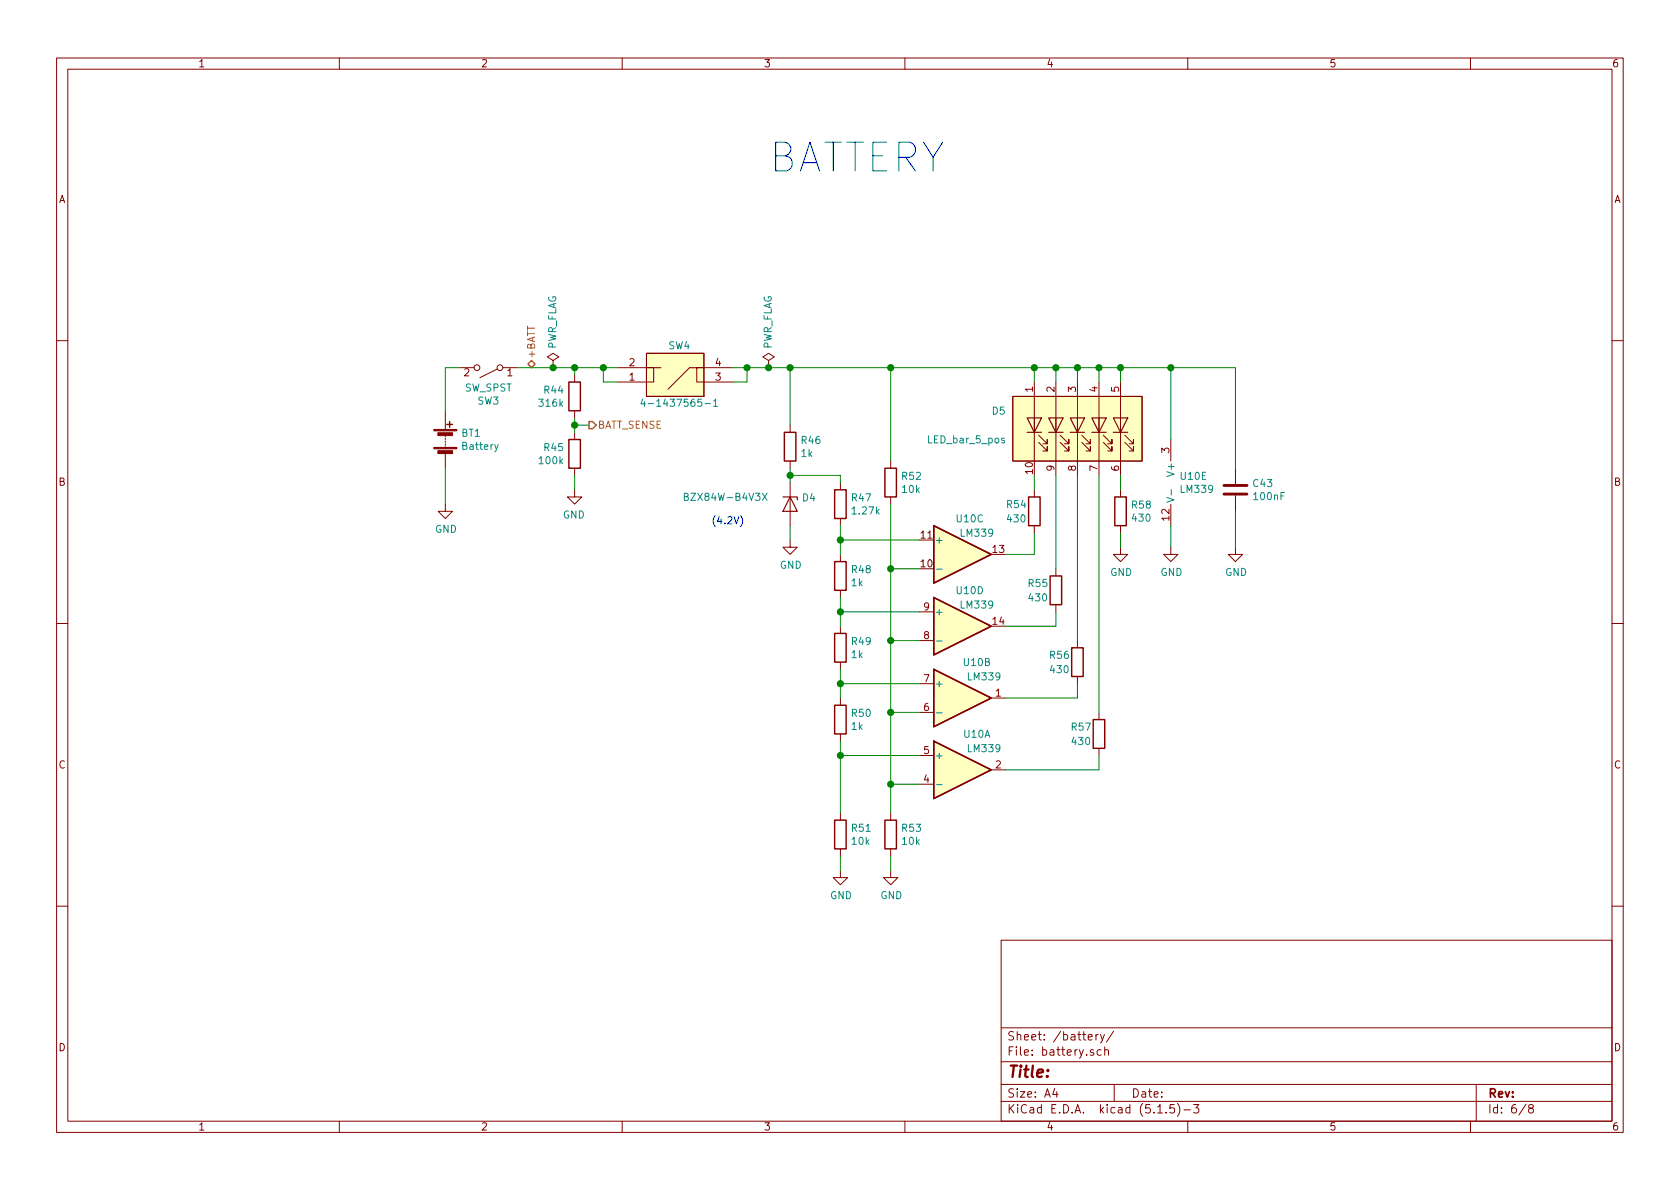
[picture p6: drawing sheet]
EESchema Schematic File Version 4
EELAYER 30 0
EELAYER END
$Descr A4 11693 8268
encoding utf-8
Sheet 6 8
Title ""
Date ""
Rev ""
Comp ""
Comment1 ""
Comment2 ""
Comment3 ""
Comment4 ""
$EndDescr
$Comp
L Comparator:LM339 U?
U 1 1
P 6700 5350
AR Path="/5EE9EDE8" Ref="U?"  Part="1" 
AR Path="/5EE6AFD9/5EE9EDE8" Ref="U10"  Part="1" 
F 0 "U10" H 6800 5600 50  0000 C CNN
F 1 "LM339" H 6850 5500 50  0000 C CNN
F 2 "Package_SO:SOIC-14_3.9x8.7mm_P1.27mm" H 6650 5450 50  0001 C CNN
F 3 "https://www.st.com/resource/en/datasheet/lm139.pdf" H 6750 5550 50  0001 C CNN
	1    6700 5350
	1    0    0    -1  
$EndComp
$Comp
L Comparator:LM339 U?
U 3 1
P 6700 3850
AR Path="/5EE9EDEE" Ref="U?"  Part="3" 
AR Path="/5EE6AFD9/5EE9EDEE" Ref="U10"  Part="3" 
F 0 "U10" H 6750 4100 50  0000 C CNN
F 1 "LM339" H 6800 4000 50  0000 C CNN
F 2 "Package_SO:SOIC-14_3.9x8.7mm_P1.27mm" H 6650 3950 50  0001 C CNN
F 3 "https://www.st.com/resource/en/datasheet/lm139.pdf" H 6750 4050 50  0001 C CNN
	3    6700 3850
	1    0    0    -1  
$EndComp
$Comp
L Comparator:LM339 U?
U 4 1
P 6700 4350
AR Path="/5EE9EDF4" Ref="U?"  Part="4" 
AR Path="/5EE6AFD9/5EE9EDF4" Ref="U10"  Part="4" 
F 0 "U10" H 6750 4600 50  0000 C CNN
F 1 "LM339" H 6800 4500 50  0000 C CNN
F 2 "Package_SO:SOIC-14_3.9x8.7mm_P1.27mm" H 6650 4450 50  0001 C CNN
F 3 "https://www.st.com/resource/en/datasheet/lm139.pdf" H 6750 4550 50  0001 C CNN
	4    6700 4350
	1    0    0    -1  
$EndComp
$Comp
L Comparator:LM339 U?
U 5 1
P 8250 3350
AR Path="/5EE9EDFA" Ref="U?"  Part="5" 
AR Path="/5EE6AFD9/5EE9EDFA" Ref="U10"  Part="5" 
F 0 "U10" H 8208 3396 50  0000 L CNN
F 1 "LM339" H 8208 3305 50  0000 L CNN
F 2 "Package_SO:SOIC-14_3.9x8.7mm_P1.27mm" H 8200 3450 50  0001 C CNN
F 3 "https://www.st.com/resource/en/datasheet/lm139.pdf" H 8300 3550 50  0001 C CNN
	5    8250 3350
	1    0    0    -1  
$EndComp
$Comp
L Device:R R?
U 1 1
P 7200 3550
AR Path="/5EE9EE00" Ref="R?"  Part="1" 
AR Path="/5EE6AFD9/5EE9EE00" Ref="R54"  Part="1" 
F 0 "R54" H 7000 3600 50  0000 L CNN
F 1 "430" H 7000 3500 50  0000 L CNN
F 2 "Resistor_SMD:R_0603_1608Metric_Pad1.05x0.95mm_HandSolder" V 7130 3550 50  0001 C CNN
F 3 "~" H 7200 3550 50  0001 C CNN
	1    7200 3550
	1    0    0    -1  
$EndComp
$Comp
L Device:R R?
U 1 1
P 7500 4600
AR Path="/5EE9EE06" Ref="R?"  Part="1" 
AR Path="/5EE6AFD9/5EE9EE06" Ref="R56"  Part="1" 
F 0 "R56" H 7300 4650 50  0000 L CNN
F 1 "430" H 7300 4550 50  0000 L CNN
F 2 "Resistor_SMD:R_0603_1608Metric_Pad1.05x0.95mm_HandSolder" V 7430 4600 50  0001 C CNN
F 3 "~" H 7500 4600 50  0001 C CNN
	1    7500 4600
	1    0    0    -1  
$EndComp
$Comp
L Device:R R?
U 1 1
P 7650 5100
AR Path="/5EE9EE0C" Ref="R?"  Part="1" 
AR Path="/5EE6AFD9/5EE9EE0C" Ref="R57"  Part="1" 
F 0 "R57" H 7450 5150 50  0000 L CNN
F 1 "430" H 7450 5050 50  0000 L CNN
F 2 "Resistor_SMD:R_0603_1608Metric_Pad1.05x0.95mm_HandSolder" V 7580 5100 50  0001 C CNN
F 3 "~" H 7650 5100 50  0001 C CNN
	1    7650 5100
	1    0    0    -1  
$EndComp
$Comp
L Device:R R?
U 1 1
P 7800 3550
AR Path="/5EE9EE12" Ref="R?"  Part="1" 
AR Path="/5EE6AFD9/5EE9EE12" Ref="R58"  Part="1" 
F 0 "R58" H 7870 3596 50  0000 L CNN
F 1 "430" H 7870 3505 50  0000 L CNN
F 2 "Resistor_SMD:R_0603_1608Metric_Pad1.05x0.95mm_HandSolder" V 7730 3550 50  0001 C CNN
F 3 "~" H 7800 3550 50  0001 C CNN
	1    7800 3550
	1    0    0    -1  
$EndComp
$Comp
L Device:R R?
U 1 1
P 6200 3350
AR Path="/5EE9EE18" Ref="R?"  Part="1" 
AR Path="/5EE6AFD9/5EE9EE18" Ref="R52"  Part="1" 
F 0 "R52" H 6270 3396 50  0000 L CNN
F 1 "10k" H 6270 3305 50  0000 L CNN
F 2 "Resistor_SMD:R_0603_1608Metric_Pad1.05x0.95mm_HandSolder" V 6130 3350 50  0001 C CNN
F 3 "~" H 6200 3350 50  0001 C CNN
	1    6200 3350
	1    0    0    -1  
$EndComp
$Comp
L Device:R R?
U 1 1
P 6200 5800
AR Path="/5EE9EE1E" Ref="R?"  Part="1" 
AR Path="/5EE6AFD9/5EE9EE1E" Ref="R53"  Part="1" 
F 0 "R53" H 6270 5846 50  0000 L CNN
F 1 "10k" H 6270 5755 50  0000 L CNN
F 2 "Resistor_SMD:R_0603_1608Metric_Pad1.05x0.95mm_HandSolder" V 6130 5800 50  0001 C CNN
F 3 "~" H 6200 5800 50  0001 C CNN
	1    6200 5800
	1    0    0    -1  
$EndComp
$Comp
L Device:R R?
U 1 1
P 5850 5800
AR Path="/5EE9EE24" Ref="R?"  Part="1" 
AR Path="/5EE6AFD9/5EE9EE24" Ref="R51"  Part="1" 
F 0 "R51" H 5920 5846 50  0000 L CNN
F 1 "10k" H 5920 5755 50  0000 L CNN
F 2 "Resistor_SMD:R_0603_1608Metric_Pad1.05x0.95mm_HandSolder" V 5780 5800 50  0001 C CNN
F 3 "~" H 5850 5800 50  0001 C CNN
	1    5850 5800
	1    0    0    -1  
$EndComp
$Comp
L Device:R R?
U 1 1
P 5850 5000
AR Path="/5EE9EE2A" Ref="R?"  Part="1" 
AR Path="/5EE6AFD9/5EE9EE2A" Ref="R50"  Part="1" 
F 0 "R50" H 5920 5046 50  0000 L CNN
F 1 "1k" H 5920 4955 50  0000 L CNN
F 2 "Resistor_SMD:R_0603_1608Metric_Pad1.05x0.95mm_HandSolder" V 5780 5000 50  0001 C CNN
F 3 "~" H 5850 5000 50  0001 C CNN
	1    5850 5000
	1    0    0    -1  
$EndComp
$Comp
L Device:R R?
U 1 1
P 5850 4500
AR Path="/5EE9EE30" Ref="R?"  Part="1" 
AR Path="/5EE6AFD9/5EE9EE30" Ref="R49"  Part="1" 
F 0 "R49" H 5920 4546 50  0000 L CNN
F 1 "1k" H 5920 4455 50  0000 L CNN
F 2 "Resistor_SMD:R_0603_1608Metric_Pad1.05x0.95mm_HandSolder" V 5780 4500 50  0001 C CNN
F 3 "~" H 5850 4500 50  0001 C CNN
	1    5850 4500
	1    0    0    -1  
$EndComp
$Comp
L Device:R R?
U 1 1
P 5850 3500
AR Path="/5EE9EE36" Ref="R?"  Part="1" 
AR Path="/5EE6AFD9/5EE9EE36" Ref="R47"  Part="1" 
F 0 "R47" H 5920 3546 50  0000 L CNN
F 1 "1.27k" H 5920 3455 50  0000 L CNN
F 2 "Resistor_SMD:R_0603_1608Metric_Pad1.05x0.95mm_HandSolder" V 5780 3500 50  0001 C CNN
F 3 "~" H 5850 3500 50  0001 C CNN
	1    5850 3500
	1    0    0    -1  
$EndComp
$Comp
L Device:R R?
U 1 1
P 5500 3100
AR Path="/5EE9EE3C" Ref="R?"  Part="1" 
AR Path="/5EE6AFD9/5EE9EE3C" Ref="R46"  Part="1" 
F 0 "R46" H 5570 3146 50  0000 L CNN
F 1 "1k" H 5570 3055 50  0000 L CNN
F 2 "Resistor_SMD:R_0603_1608Metric_Pad1.05x0.95mm_HandSolder" V 5430 3100 50  0001 C CNN
F 3 "~" H 5500 3100 50  0001 C CNN
	1    5500 3100
	1    0    0    -1  
$EndComp
$Comp
L Device:C C?
U 1 1
P 8600 3400
AR Path="/5EE9EE42" Ref="C?"  Part="1" 
AR Path="/5EE6AFD9/5EE9EE42" Ref="C43"  Part="1" 
F 0 "C43" H 8715 3446 50  0000 L CNN
F 1 "100nF" H 8715 3355 50  0000 L CNN
F 2 "Capacitor_SMD:C_0603_1608Metric_Pad1.05x0.95mm_HandSolder" H 8638 3250 50  0001 C CNN
F 3 "~" H 8600 3400 50  0001 C CNN
	1    8600 3400
	1    0    0    -1  
$EndComp
Wire Wire Line
	7000 3850 7200 3850
Wire Wire Line
	7200 3850 7200 3700
Wire Wire Line
	7200 3400 7200 3300
Wire Wire Line
	7000 4350 7350 4350
Wire Wire Line
	7000 4850 7500 4850
Wire Wire Line
	7500 4850 7500 4750
Wire Wire Line
	7650 5350 7650 5250
Wire Wire Line
	7500 4450 7500 3300
Wire Wire Line
	7650 4950 7650 3300
Wire Wire Line
	7000 5350 7650 5350
Wire Wire Line
	7800 3300 7800 3400
Wire Wire Line
	8150 2550 8150 3050
$Comp
L power:GND #PWR?
U 1 1
P 8150 3800
AR Path="/5EE9EE54" Ref="#PWR?"  Part="1" 
AR Path="/5EE6AFD9/5EE9EE54" Ref="#PWR092"  Part="1" 
F 0 "#PWR092" H 8150 3550 50  0001 C CNN
F 1 "GND" H 8155 3627 50  0000 C CNN
F 2 "" H 8150 3800 50  0001 C CNN
F 3 "" H 8150 3800 50  0001 C CNN
	1    8150 3800
	1    0    0    -1  
$EndComp
Wire Wire Line
	8150 3800 8150 3650
$Comp
L power:GND #PWR?
U 1 1
P 6200 6050
AR Path="/5EE9EE5B" Ref="#PWR?"  Part="1" 
AR Path="/5EE6AFD9/5EE9EE5B" Ref="#PWR090"  Part="1" 
F 0 "#PWR090" H 6200 5800 50  0001 C CNN
F 1 "GND" H 6205 5877 50  0000 C CNN
F 2 "" H 6200 6050 50  0001 C CNN
F 3 "" H 6200 6050 50  0001 C CNN
	1    6200 6050
	1    0    0    -1  
$EndComp
Wire Wire Line
	6200 6050 6200 5950
Wire Wire Line
	6200 5650 6200 5450
Wire Wire Line
	6200 5450 6400 5450
Wire Wire Line
	6200 5450 6200 4950
Wire Wire Line
	6200 4950 6400 4950
Connection ~ 6200 5450
Wire Wire Line
	6200 4950 6200 4450
Wire Wire Line
	6200 4450 6400 4450
Connection ~ 6200 4950
Wire Wire Line
	6200 4450 6200 3950
Wire Wire Line
	6200 3950 6400 3950
Connection ~ 6200 4450
Wire Wire Line
	6200 3950 6200 3500
Connection ~ 6200 3950
Wire Wire Line
	6200 3200 6200 2550
$Comp
L Comparator:LM339 U?
U 2 1
P 6700 4850
AR Path="/5EE9EE70" Ref="U?"  Part="2" 
AR Path="/5EE6AFD9/5EE9EE70" Ref="U10"  Part="2" 
F 0 "U10" H 6800 5100 50  0000 C CNN
F 1 "LM339" H 6850 5000 50  0000 C CNN
F 2 "Package_SO:SOIC-14_3.9x8.7mm_P1.27mm" H 6650 4950 50  0001 C CNN
F 3 "https://www.st.com/resource/en/datasheet/lm139.pdf" H 6750 5050 50  0001 C CNN
	2    6700 4850
	1    0    0    -1  
$EndComp
$Comp
L Device:R R?
U 1 1
P 5850 4000
AR Path="/5EE9EE76" Ref="R?"  Part="1" 
AR Path="/5EE6AFD9/5EE9EE76" Ref="R48"  Part="1" 
F 0 "R48" H 5920 4046 50  0000 L CNN
F 1 "1k" H 5920 3955 50  0000 L CNN
F 2 "Resistor_SMD:R_0603_1608Metric_Pad1.05x0.95mm_HandSolder" V 5780 4000 50  0001 C CNN
F 3 "~" H 5850 4000 50  0001 C CNN
	1    5850 4000
	1    0    0    -1  
$EndComp
$Comp
L power:GND #PWR?
U 1 1
P 5850 6050
AR Path="/5EE9EE7C" Ref="#PWR?"  Part="1" 
AR Path="/5EE6AFD9/5EE9EE7C" Ref="#PWR089"  Part="1" 
F 0 "#PWR089" H 5850 5800 50  0001 C CNN
F 1 "GND" H 5855 5877 50  0000 C CNN
F 2 "" H 5850 6050 50  0001 C CNN
F 3 "" H 5850 6050 50  0001 C CNN
	1    5850 6050
	1    0    0    -1  
$EndComp
Wire Wire Line
	5850 6050 5850 5950
Wire Wire Line
	6400 5250 5850 5250
Wire Wire Line
	5850 5150 5850 5250
Connection ~ 5850 5250
Wire Wire Line
	5850 5250 5850 5650
Wire Wire Line
	5850 4850 5850 4750
Wire Wire Line
	5850 4350 5850 4250
Wire Wire Line
	5850 3850 5850 3750
Wire Wire Line
	6400 3750 5850 3750
Connection ~ 5850 3750
Wire Wire Line
	5850 3750 5850 3650
Wire Wire Line
	6400 4250 5850 4250
Connection ~ 5850 4250
Wire Wire Line
	5850 4250 5850 4150
Wire Wire Line
	6400 4750 5850 4750
Connection ~ 5850 4750
Wire Wire Line
	5850 4750 5850 4650
$Comp
L power:GND #PWR?
U 1 1
P 8600 3800
AR Path="/5EE9EE93" Ref="#PWR?"  Part="1" 
AR Path="/5EE6AFD9/5EE9EE93" Ref="#PWR093"  Part="1" 
F 0 "#PWR093" H 8600 3550 50  0001 C CNN
F 1 "GND" H 8605 3627 50  0000 C CNN
F 2 "" H 8600 3800 50  0001 C CNN
F 3 "" H 8600 3800 50  0001 C CNN
	1    8600 3800
	1    0    0    -1  
$EndComp
Wire Wire Line
	8600 3800 8600 3550
Wire Wire Line
	8150 2550 8600 2550
Wire Wire Line
	8600 2550 8600 3250
$Comp
L SamacSys_Parts:4-1437565-1 SW?
U 1 1
P 4700 2600
AR Path="/5EE9EEA3" Ref="SW?"  Part="1" 
AR Path="/5EE6AFD9/5EE9EEA3" Ref="SW4"  Part="1" 
F 0 "SW4" H 4750 2400 50  0000 R CNN
F 1 "4-1437565-1" H 4950 2800 50  0000 R CNN
F 2 "SamacSys_Parts:FSM-SWITCH" H 5650 2750 50  0001 L CNN
F 3 "http://uk.rs-online.com/web/p/products/4791508P" H 5650 2650 50  0001 L CNN
F 4 "6x6mm SMD tactile switch,5mm H 1.6N Black Button Tactile Switch, SPST-NO 0.05 A@ 12 V dc 1.4mm" H 5650 2550 50  0001 L CNN "Description"
F 5 "" H 4950 2450 50  0001 L CNN "Height"
F 6 "4791508P" H 5650 2350 50  0001 L CNN "RS Part Number"
F 7 "http://uk.rs-online.com/web/p/products/4791508P" H 5650 2250 50  0001 L CNN "RS Price/Stock"
F 8 "TE Connectivity" H 5650 2150 50  0001 L CNN "Manufacturer_Name"
F 9 "4-1437565-1" H 5650 2050 50  0001 L CNN "Manufacturer_Part_Number"
F 10 "R1117787" H 5650 1950 50  0001 L CNN "Allied_Number"
	1    4700 2600
	-1   0    0    1   
$EndComp
$Comp
L power:GND #PWR?
U 1 1
P 5500 3750
AR Path="/5EE9EEA9" Ref="#PWR?"  Part="1" 
AR Path="/5EE6AFD9/5EE9EEA9" Ref="#PWR088"  Part="1" 
F 0 "#PWR088" H 5500 3500 50  0001 C CNN
F 1 "GND" H 5505 3577 50  0000 C CNN
F 2 "" H 5500 3750 50  0001 C CNN
F 3 "" H 5500 3750 50  0001 C CNN
	1    5500 3750
	1    0    0    -1  
$EndComp
Wire Wire Line
	5500 3750 5500 3650
Wire Wire Line
	5500 3350 5500 3300
Wire Wire Line
	5850 3350 5850 3300
Wire Wire Line
	5850 3300 5500 3300
Connection ~ 5500 3300
Wire Wire Line
	5500 3300 5500 3250
Wire Wire Line
	5500 2950 5500 2550
Wire Wire Line
	5500 2550 6200 2550
Wire Wire Line
	5100 2650 5200 2650
Wire Wire Line
	5200 2650 5200 2550
Wire Wire Line
	5100 2550 5200 2550
Connection ~ 5200 2550
Wire Wire Line
	4300 2650 4200 2650
Wire Wire Line
	4200 2650 4200 2550
Wire Wire Line
	4300 2550 4200 2550
$Comp
L my_library:LED_bar_5_pos D?
U 1 1
P 7500 3000
AR Path="/5EE9EEBE" Ref="D?"  Part="1" 
AR Path="/5EE6AFD9/5EE9EEBE" Ref="D5"  Part="1" 
F 0 "D5" H 6900 3150 50  0000 L CNN
F 1 "LED_bar_5_pos" H 6450 2950 50  0000 L CNN
F 2 "my_library:DC-05GWA_Kingbright_bar_graph_5_segment" H 7500 3000 50  0001 C CNN
F 3 "http://www.farnell.com/datasheets/2307802.pdf" H 7500 3000 50  0001 C CNN
	1    7500 3000
	1    0    0    -1  
$EndComp
Wire Wire Line
	7350 4350 7350 4250
Wire Wire Line
	7350 3950 7350 3300
$Comp
L Device:R R?
U 1 1
P 7350 4100
AR Path="/5EE9EEC6" Ref="R?"  Part="1" 
AR Path="/5EE6AFD9/5EE9EEC6" Ref="R55"  Part="1" 
F 0 "R55" H 7150 4150 50  0000 L CNN
F 1 "430" H 7150 4050 50  0000 L CNN
F 2 "Resistor_SMD:R_0603_1608Metric_Pad1.05x0.95mm_HandSolder" V 7280 4100 50  0001 C CNN
F 3 "~" H 7350 4100 50  0001 C CNN
	1    7350 4100
	1    0    0    -1  
$EndComp
Wire Wire Line
	7800 3800 7800 3700
$Comp
L power:GND #PWR?
U 1 1
P 7800 3800
AR Path="/5EE9EECD" Ref="#PWR?"  Part="1" 
AR Path="/5EE6AFD9/5EE9EECD" Ref="#PWR091"  Part="1" 
F 0 "#PWR091" H 7800 3550 50  0001 C CNN
F 1 "GND" H 7805 3627 50  0000 C CNN
F 2 "" H 7800 3800 50  0001 C CNN
F 3 "" H 7800 3800 50  0001 C CNN
	1    7800 3800
	1    0    0    -1  
$EndComp
Wire Wire Line
	7800 2650 7800 2550
Wire Wire Line
	7800 2550 8150 2550
Connection ~ 8150 2550
Wire Wire Line
	7650 2650 7650 2550
Wire Wire Line
	7650 2550 7800 2550
Connection ~ 7800 2550
Wire Wire Line
	7500 2650 7500 2550
Wire Wire Line
	7500 2550 7650 2550
Connection ~ 7650 2550
Wire Wire Line
	7350 2650 7350 2550
Wire Wire Line
	7350 2550 7500 2550
Connection ~ 7500 2550
Wire Wire Line
	7200 2650 7200 2550
Wire Wire Line
	7200 2550 7350 2550
Connection ~ 7350 2550
Wire Wire Line
	7200 2550 6200 2550
Connection ~ 7200 2550
Connection ~ 6200 2550
Wire Wire Line
	5500 2550 5350 2550
Connection ~ 5500 2550
Connection ~ 4200 2550
Wire Wire Line
	3100 2550 3200 2550
$Comp
L Switch:SW_SPST SW?
U 1 1
P 3400 2550
AR Path="/5EE9EEE9" Ref="SW?"  Part="1" 
AR Path="/5EE6AFD9/5EE9EEE9" Ref="SW3"  Part="1" 
F 0 "SW3" H 3400 2785 50  0000 C CNN
F 1 "SW_SPST" H 3400 2694 50  0000 C CNN
F 2 "Connector_Molex:Molex_KK-254_AE-6410-02A_1x02_P2.54mm_Vertical" H 3400 2550 50  0001 C CNN
F 3 "~" H 3400 2550 50  0001 C CNN
	1    3400 2550
	-1   0    0    1   
$EndComp
Wire Wire Line
	3100 2550 3100 2850
Wire Wire Line
	4000 2550 3850 2550
Connection ~ 3850 2550
Wire Wire Line
	4000 2950 4000 3000
Connection ~ 4000 2950
Wire Wire Line
	4000 2950 4100 2950
Wire Wire Line
	4000 3300 4000 3400
Wire Wire Line
	4000 2900 4000 2950
Wire Wire Line
	3100 3250 3100 3500
Wire Wire Line
	4000 2600 4000 2550
$Comp
L power:GND #PWR?
U 1 1
P 3100 3500
AR Path="/5EE9EEFD" Ref="#PWR?"  Part="1" 
AR Path="/5EE6AFD9/5EE9EEFD" Ref="#PWR023"  Part="1" 
F 0 "#PWR023" H 3100 3250 50  0001 C CNN
F 1 "GND" H 3105 3327 50  0000 C CNN
F 2 "" H 3100 3500 50  0001 C CNN
F 3 "" H 3100 3500 50  0001 C CNN
	1    3100 3500
	1    0    0    -1  
$EndComp
$Comp
L Device:R R?
U 1 1
P 4000 3150
AR Path="/5EE9EF03" Ref="R?"  Part="1" 
AR Path="/5EE6AFD9/5EE9EF03" Ref="R45"  Part="1" 
F 0 "R45" H 4070 3196 50  0000 L CNN
F 1 "100k" H 4070 3105 50  0000 L CNN
F 2 "Resistor_SMD:R_0603_1608Metric_Pad1.05x0.95mm_HandSolder" V 3930 3150 50  0001 C CNN
F 3 "~" H 4000 3150 50  0001 C CNN
	1    4000 3150
	-1   0    0    -1  
$EndComp
$Comp
L Device:R R?
U 1 1
P 4000 2750
AR Path="/5EE9EF09" Ref="R?"  Part="1" 
AR Path="/5EE6AFD9/5EE9EF09" Ref="R44"  Part="1" 
F 0 "R44" H 4070 2796 50  0000 L CNN
F 1 "316k" H 4070 2705 50  0000 L CNN
F 2 "Resistor_SMD:R_0603_1608Metric_Pad1.05x0.95mm_HandSolder" V 3930 2750 50  0001 C CNN
F 3 "~" H 4000 2750 50  0001 C CNN
	1    4000 2750
	-1   0    0    -1  
$EndComp
$Comp
L power:PWR_FLAG #FLG?
U 1 1
P 3850 2550
AR Path="/5EE9EF0F" Ref="#FLG?"  Part="1" 
AR Path="/5EE6AFD9/5EE9EF0F" Ref="#FLG01"  Part="1" 
F 0 "#FLG01" H 3850 2625 50  0001 C CNN
F 1 "PWR_FLAG" V 3850 2678 50  0000 L CNN
F 2 "" H 3850 2550 50  0001 C CNN
F 3 "~" H 3850 2550 50  0001 C CNN
	1    3850 2550
	-1   0    0    -1  
$EndComp
$Comp
L power:GND #PWR?
U 1 1
P 4000 3400
AR Path="/5EE9EF15" Ref="#PWR?"  Part="1" 
AR Path="/5EE6AFD9/5EE9EF15" Ref="#PWR087"  Part="1" 
F 0 "#PWR087" H 4000 3150 50  0001 C CNN
F 1 "GND" H 4005 3227 50  0000 C CNN
F 2 "" H 4000 3400 50  0001 C CNN
F 3 "" H 4000 3400 50  0001 C CNN
	1    4000 3400
	-1   0    0    -1  
$EndComp
$Comp
L Device:Battery BT?
U 1 1
P 3100 3050
AR Path="/5EE9EF21" Ref="BT?"  Part="1" 
AR Path="/5EE6AFD9/5EE9EF21" Ref="BT1"  Part="1" 
F 0 "BT1" H 3208 3096 50  0000 L CNN
F 1 "Battery" H 3208 3005 50  0000 L CNN
F 2 "Connector_Molex:Molex_KK-254_AE-6410-02A_1x02_P2.54mm_Vertical" V 3100 3110 50  0001 C CNN
F 3 "~" V 3100 3110 50  0001 C CNN
	1    3100 3050
	1    0    0    -1  
$EndComp
Wire Wire Line
	4000 2550 4200 2550
Connection ~ 4000 2550
$Comp
L Device:D_Zener D?
U 1 1
P 5500 3500
AR Path="/5EE9EF29" Ref="D?"  Part="1" 
AR Path="/5EE6AFD9/5EE9EF29" Ref="D4"  Part="1" 
F 0 "D4" V 5454 3579 50  0000 L CNN
F 1 "BZX84W-B4V3X" V 5450 2750 50  0000 L CNN
F 2 "my_library:D_SOT-323_SC-70_ANK_Handsoldering" H 5500 3500 50  0001 C CNN
F 3 "~" H 5500 3500 50  0001 C CNN
	1    5500 3500
	0    1    1    0   
$EndComp
$Comp
L power:PWR_FLAG #FLG?
U 1 1
P 5350 2550
AR Path="/5EE9EF2F" Ref="#FLG?"  Part="1" 
AR Path="/5EE6AFD9/5EE9EF2F" Ref="#FLG010"  Part="1" 
F 0 "#FLG010" H 5350 2625 50  0001 C CNN
F 1 "PWR_FLAG" V 5350 2678 50  0000 L CNN
F 2 "" H 5350 2550 50  0001 C CNN
F 3 "~" H 5350 2550 50  0001 C CNN
	1    5350 2550
	-1   0    0    -1  
$EndComp
Connection ~ 5350 2550
Wire Wire Line
	5350 2550 5200 2550
Text HLabel 3700 2550 1    50   BiDi ~ 0
+BATT
Wire Wire Line
	3600 2550 3850 2550
Text HLabel 4100 2950 2    50   Output ~ 0
BATT_SENSE
Text Notes 5350 1200 0    200  ~ 0
BATTERY
Text Notes 4950 3650 0    50   ~ 0
(4.2V)
$EndSCHEMATC
